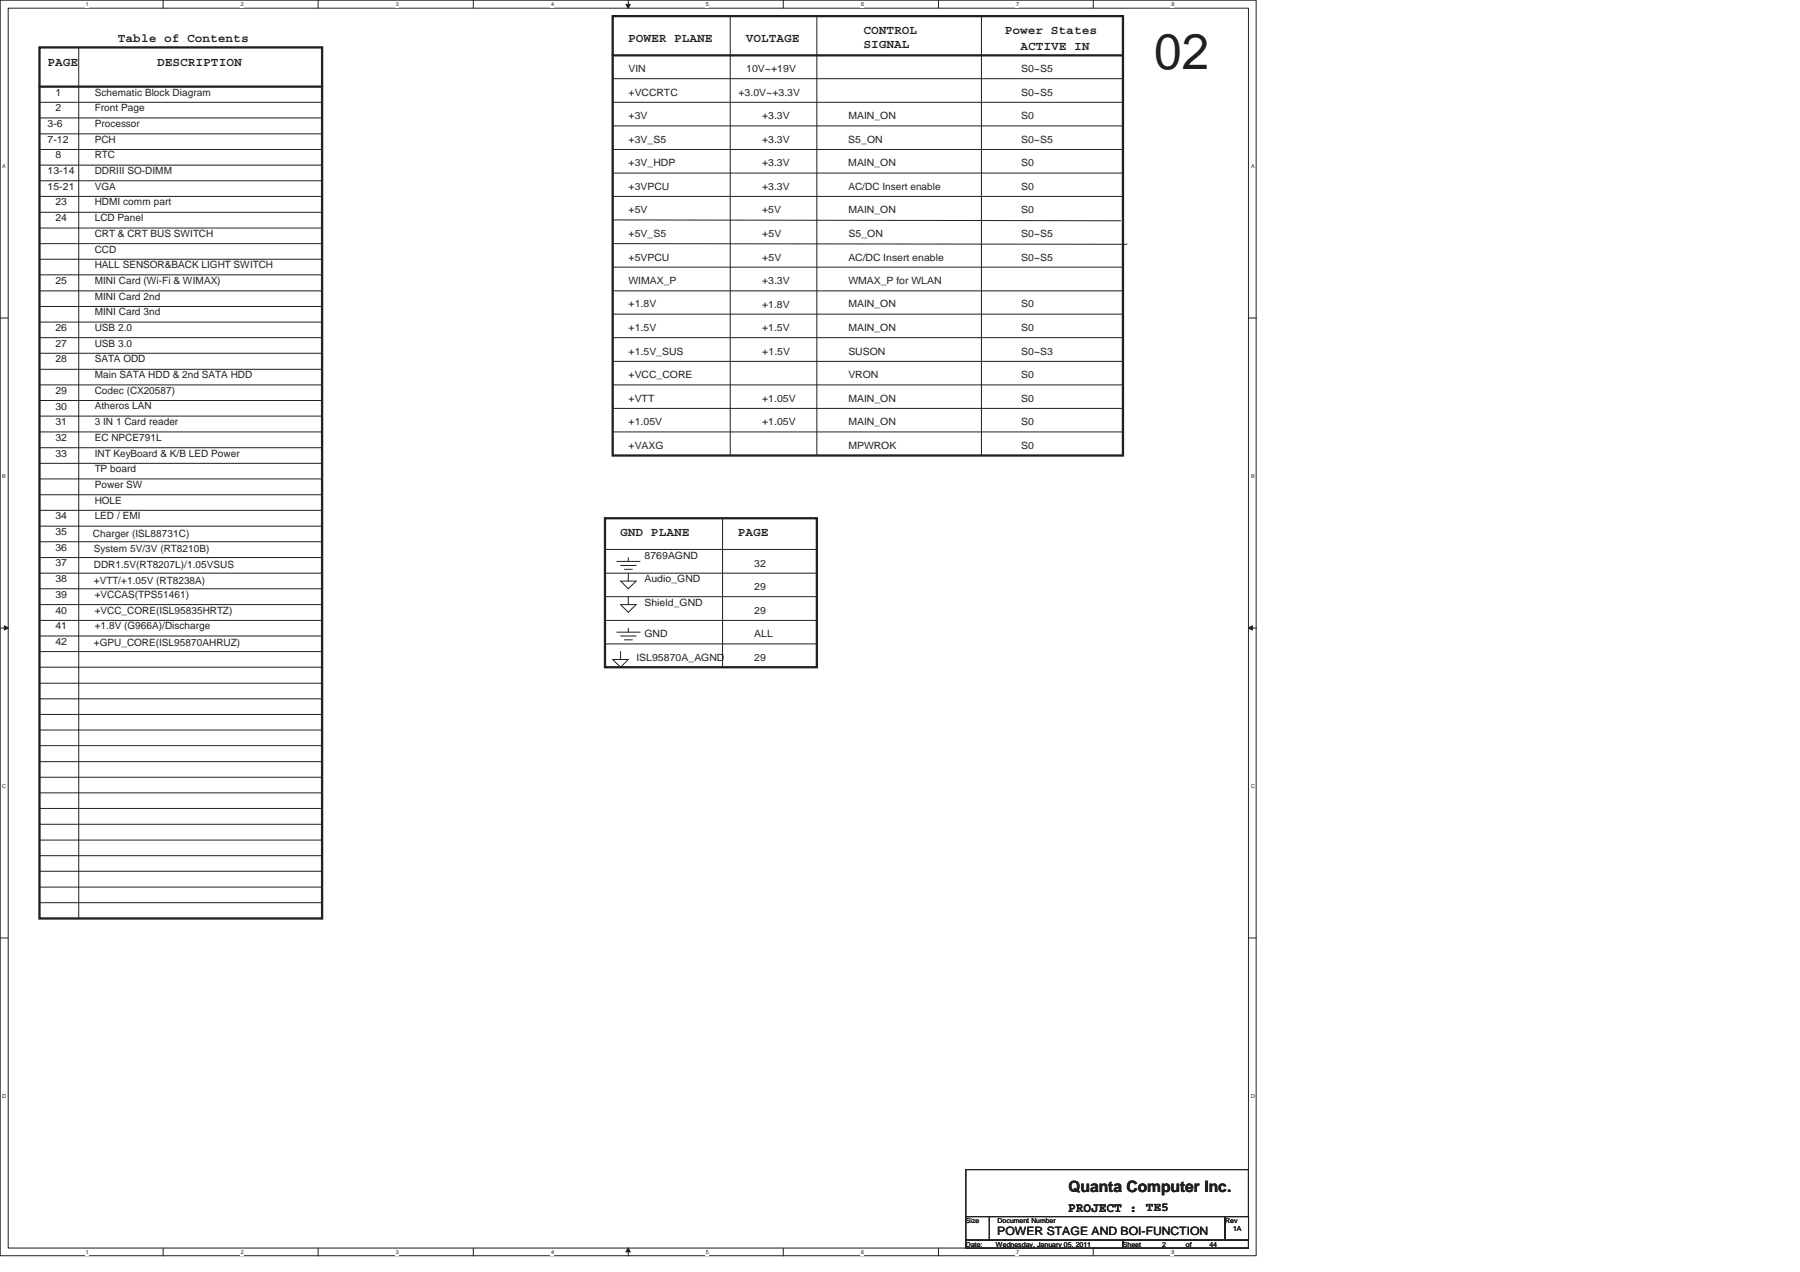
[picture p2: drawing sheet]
<svg xmlns="http://www.w3.org/2000/svg" width="297mm" height="210mm" viewBox="0 0 297 210" stroke-linecap="round" stroke-linejoin="round" font-family="sans-serif">
<path d="M0 0h207.3v207.3h-207.3zM1.4 1.4h204.6v204.6h-204.6z" fill="none" stroke="#231f20" stroke-width=".17"/>
<g fill="#fff">
<path d="M14.1 .2h.5v1h-.5z"/>
<path d="M14.1 206.2h.5v1h-.5z"/>
</g>
<path d="M26.9 0v1.4M26.9 206v1.3" fill="none" stroke="#231f20" stroke-width=".17"/>
<g fill="#fff">
<path d="M39.7 .2h.5v1h-.5z"/>
<path d="M39.7 206.2h.5v1h-.5z"/>
</g>
<path d="M52.5 0v1.4M52.5 206v1.3" fill="none" stroke="#231f20" stroke-width=".17"/>
<g fill="#fff">
<path d="M65.3 .2h.5v1h-.5z"/>
<path d="M65.3 206.2h.5v1h-.5z"/>
</g>
<path d="M78.1 0v1.4M78.1 206v1.3" fill="none" stroke="#231f20" stroke-width=".17"/>
<g fill="#fff">
<path d="M90.9 .2h.5v1h-.5z"/>
<path d="M90.9 206.2h.5v1h-.5z"/>
</g>
<path d="M103.7 0v1.4M103.7 206v1.3" fill="none" stroke="#231f20" stroke-width=".17"/>
<path d="M103.3 .7h.7l-.3 .7z" fill="#231f20"/>
<path d="M103.3 .7h.7l-.3 .7z" fill="none" stroke="#231f20" stroke-width=".17"/>
<path d="M103.7 206l.3 .7h-.7z" fill="#231f20"/>
<path d="M103.7 206l.3 .7h-.7z" fill="none" stroke="#231f20" stroke-width=".17"/>
<g fill="#fff">
<path d="M116.5 .2h.5v1h-.5z"/>
<path d="M116.5 206.2h.5v1h-.5z"/>
</g>
<path d="M129.3 0v1.4M129.3 206v1.3" fill="none" stroke="#231f20" stroke-width=".17"/>
<g fill="#fff">
<path d="M142 .2h.5v1h-.5z"/>
<path d="M142 206.2h.5v1h-.5z"/>
</g>
<path d="M154.9 0v1.4M154.9 206v1.3" fill="none" stroke="#231f20" stroke-width=".17"/>
<g fill="#fff">
<path d="M167.6 .2h.5v1h-.5z"/>
<path d="M167.6 206.2h.5v1h-.5z"/>
</g>
<path d="M180.4 0v1.4M180.4 206v1.3" fill="none" stroke="#231f20" stroke-width=".17"/>
<g fill="#fff">
<path d="M193.2 .2h.5v1h-.5z"/>
<path d="M193.2 206.2h.5v1h-.5z"/>
<path d="M.4 26.9h.5v1h-.5z"/>
<path d="M206.4 26.9h.5v1h-.5z"/>
<path d="M.4 78.1h.6v1h-.6z"/>
<path d="M206.4 78.1h.6v1h-.6z"/>
</g>
<path d="M0 52.5h1.4M206 52.5h1.4" fill="none" stroke="#231f20" stroke-width=".17"/>
<g fill="#fff">
<path d="M.4 129.2h.6v1h-.6z"/>
<path d="M206.4 129.2h.6v1h-.6z"/>
</g>
<path d="M0 103.7h1.4M206 103.7h1.4" fill="none" stroke="#231f20" stroke-width=".17"/>
<path d="M.7 103.3l.7 .4-.7 .3z" fill="#231f20"/>
<path d="M.7 103.3l.7 .4-.7 .3z" fill="none" stroke="#231f20" stroke-width=".17"/>
<path d="M206 103.7l.7-.4v.7z" fill="#231f20"/>
<path d="M206 103.7l.7-.4v.7z" fill="none" stroke="#231f20" stroke-width=".17"/>
<g fill="#fff">
<path d="M.4 180.4h.6v1h-.6z"/>
<path d="M206.4 180.4h.6v1h-.6z"/>
</g>
<g fill="none" stroke="#231f20" stroke-width=".17">
<path d="M6.5 19.5h46.7M6.5 16.9h46.7M13 7.8v143.8M101.1 13h84.2M101.1 16.9h84.2M120.5 2.7v72.5M134.8 2.7v72.5M162 2.7v72.5M6.5 32.4h46.7M6.5 35h46.7M6.5 37.6h46.7M6.5 29.8h46.7"/>
<path d="M6.5 27.3h46.7M6.5 24.7h46.7M6.5 22.1h46.7M101.1 20.8h84.2M101.1 24.7h84.2M101.1 32.4h84.2M101.1 36.3l83.8 .1M101.1 28.6h84.2M6.5 42.8h46.7M6.5 40.2h46.7M6.5 58.3h46.7M6.5 55.7h46.7"/>
<path d="M6.5 53.2h46.7M6.5 50.6h46.7M6.5 48h46.7M6.5 45.4h46.7M101.1 40.2l84.9 .1M101.1 44.1h84.2M101.1 48h84.2M101.1 51.9h84.2M101.1 55.7h84.2M101.1 59.7h84.2M6.5 73.9h46.7M6.5 71.3h46.7"/>
<path d="M6.5 63.5h46.7M6.5 66.1h46.7M6.5 68.7h46.7M6.5 61h46.7M6.5 79.1h46.7M6.5 76.5h46.7M101.1 63.5h84.2M101.1 67.4h84.2M101.1 71.3h84.2M6.5 94.6h46.7M6.5 97.2h46.7M6.5 99.8h46.7"/>
<path d="M6.5 92h46.7M6.5 89.4h46.7M6.5 86.9h46.7M6.5 84.2h46.7M6.5 81.7h46.7M99.8 90.7h35M99.8 94.6h35M99.8 98.5h35M101.8 92.7h3.8M102.4 93.3h2.6M102.4 95.9h2.6l-1.3 1.3zM102.4 99.8h2.6l-1.3 1.3z"/>
<path d="M103 94h1.4M103.7 94.6v1.3M103.7 98.5v1.3M103.7 92v.7M119.2 85.6v24.5M6.5 105h46.7M6.5 102.4h46.7M6.5 107.6h46.7M6.5 110.1h46.7M6.5 115.4h46.7M6.5 117.9h46.7M6.5 112.8h46.7"/>
<path d="M99.8 102.4h35M99.8 106.3h35M101.1 108.9h2.6l-1.3 1.2zM101.8 104.4h3.8M102.4 105h2.6M102.4 107.6v1.3M103 105.6h1.4M103.7 103.7v.7M6.5 120.5h46.7M6.5 123.1h46.7M6.5 128.3h46.7M6.5 130.9h46.7"/>
<path d="M6.5 125.7h46.7M6.5 136.1h46.7M6.5 133.5h46.7M6.5 138.7h46.7M0 154.8h1.4M6.5 143.8h46.7M6.5 141.3h46.7M6.5 146.4h46.7M6.5 149h46.7M206 154.8h1.4M159.4 193.1h46.6v7.7h-46.6zM159.4 200.8h3.9v3.9h-3.9z"/>
<path d="M159.4 204.7h25.9v1.3h-25.9zM163.3 200.8h38.8v3.9h-38.8zM185.3 204.7h20.7v1.3h-20.7zM202.1 200.8h3.9v3.9h-3.9z"/>
</g>
<path d="M6.5 7.8h46.7v143.8h-46.7zM6.5 14.3h46.7M101.1 2.7h84.2v72.5h-84.2zM101.1 9.1h84.2M99.8 85.6h35v24.5h-35z" fill="none" stroke="#231f20" stroke-width=".38"/>
<text font-size="8.3" fill="#231f20" x="190.5" y="11.3">02</text>
<text font-size="2.6" fill="#231f20" x="176.3" y="196.7">Quanta Computer Inc.</text>
<text font-size="2.2" fill="#231f20" x="176.2" y="200.1">PROJECT : TE5</text>
<g font-size="2" fill="#231f20">
<text x="142.5" y="5.6">CONTROL</text>
<text x="165.8" y="5.6">Power States</text>
<text x="7.8" y="10.8">PAGE</text>
<text x="19.5" y="6.9">Table of Contents</text>
<text x="25.9" y="10.8">DESCRIPTION</text>
<text x="103.6" y="6.9">POWER PLANE</text>
<text x="123.1" y="6.9">VOLTAGE</text>
<text x="142.5" y="7.9">SIGNAL</text>
<text x="168.4" y="8.2">ACTIVE IN</text>
<text x="102.4" y="88.6">GND PLANE</text>
<text x="121.8" y="88.6">PAGE</text>
</g>
<text font-size="1.9" fill="#231f20" x="164.6" y="203.8">POWER STAGE AND BOI-FUNCTION</text>
<g font-size="1.7" fill="#231f20">
<text x="103.7" y="11.9">VIN</text>
<text x="123.1" y="11.9">10V~+19V</text>
<text x="168.5" y="11.9">S0~S5</text>
<text x="9.1" y="15.8">1</text>
<text x="15.6" y="15.8">Schematic Block Diagram</text>
<text x="103.7" y="15.8">+VCCRTC</text>
<text x="121.9" y="15.8">+3.0V~+3.3V</text>
<text x="168.5" y="15.8">S0~S5</text>
<text x="7.8" y="21">3-6</text>
<text x="7.8" y="23.6">7-12</text>
<text x="9.1" y="18.4">2</text>
<text x="15.6" y="23.6">PCH</text>
<text x="15.6" y="18.4">Front Page</text>
<text x="15.6" y="20.9">Processor</text>
<text x="103.7" y="19.7">+3V</text>
<text x="103.7" y="23.6">+3V_S5</text>
<text x="125.8" y="19.7">+3.3V</text>
<text x="125.8" y="23.6">+3.3V</text>
<text x="140" y="23.6">S5_ON</text>
<text x="140" y="19.7">MAIN_ON</text>
<text x="168.5" y="19.7">S0</text>
<text x="168.5" y="23.6">S0~S5</text>
<text x="7.8" y="28.7">13-14</text>
<text x="9.1" y="26.2">8</text>
<text x="15.6" y="28.7">DDRIII SO-DIMM</text>
<text x="15.6" y="26.2">RTC</text>
<text x="103.7" y="27.4">+3V_HDP</text>
<text x="125.8" y="27.4">+3.3V</text>
<text x="140" y="27.4">MAIN_ON</text>
<text x="168.5" y="27.4">S0</text>
<text x="7.8" y="31.3">15-21</text>
<text x="9.1" y="33.9">23</text>
<text x="15.6" y="31.3">VGA</text>
<text x="15.6" y="33.9">HDMI comm part</text>
<text x="103.7" y="31.3">+3VPCU</text>
<text x="103.7" y="35.2">+5V</text>
<text x="125.8" y="35.2">+5V</text>
<text x="125.8" y="31.3">+3.3V</text>
<text x="140" y="31.3">AC/DC Insert enable</text>
<text x="140" y="35.2">MAIN_ON</text>
<text x="168.5" y="31.3">S0</text>
<text x="168.5" y="35.2">S0</text>
<text x="9.1" y="36.5">24</text>
<text x="15.6" y="36.5">LCD Panel</text>
<text x="15.6" y="39.1">CRT &amp; CRT BUS SWITCH</text>
<text x="15.6" y="41.7">CCD</text>
<text x="103.7" y="39.1">+5V_S5</text>
<text x="125.8" y="39.1">+5V</text>
<text x="140" y="39.1">S5_ON</text>
<text x="168.5" y="39.1">S0~S5</text>
<text x="9.1" y="46.9">25</text>
<text x="15.6" y="46.9">MINI Card (Wi-Fi &amp; WIMAX)</text>
<text x="15.6" y="44.3">HALL SENSOR&amp;BACK LIGHT SWITCH</text>
<text x="103.7" y="46.9">WIMAX_P</text>
<text x="103.7" y="43">+5VPCU</text>
<text x="125.8" y="46.9">+3.3V</text>
<text x="125.8" y="43">+5V</text>
<text x="140" y="43">AC/DC Insert enable</text>
<text x="140" y="46.9">WMAX_P for WLAN</text>
<text x="168.5" y="43">S0~S5</text>
<text x="15.6" y="49.5">MINI Card 2nd</text>
<text x="15.6" y="52.1">MINI Card 3nd</text>
<text x="103.7" y="50.8">+1.8V</text>
<text x="125.8" y="50.8">+1.8V</text>
<text x="140" y="50.8">MAIN_ON</text>
<text x="168.5" y="50.8">S0</text>
<text x="9.1" y="59.8">28</text>
<text x="9.1" y="54.6">26</text>
<text x="9.1" y="57.2">27</text>
<text x="15.6" y="59.8">SATA ODD</text>
<text x="15.6" y="54.6">USB 2.0</text>
<text x="15.6" y="57.2">USB 3.0</text>
<text x="103.7" y="58.5">+1.5V_SUS</text>
<text x="103.7" y="54.6">+1.5V</text>
<text x="125.8" y="54.7">+1.5V</text>
<text x="125.8" y="58.5">+1.5V</text>
<text x="140" y="54.6">MAIN_ON</text>
<text x="140" y="58.5">SUSON</text>
<text x="168.5" y="54.6">S0</text>
<text x="168.5" y="58.5">S0~S3</text>
<text x="9.1" y="65">29</text>
<text x="15.6" y="62.4">Main SATA HDD &amp; 2nd SATA HDD</text>
<text x="15.6" y="65">Codec (CX20587)</text>
<text x="103.7" y="62.4">+VCC_CORE</text>
<text x="140" y="62.4">VRON</text>
<text x="168.5" y="62.4">S0</text>
<text x="9.1" y="70.2">31</text>
<text x="9.1" y="67.6">30</text>
<text x="15.6" y="70.2">3 IN 1 Card reader</text>
<text x="15.6" y="67.6">Atheros LAN</text>
<text x="103.7" y="70.2">+1.05V</text>
<text x="103.7" y="66.3">+VTT</text>
<text x="125.8" y="70.2">+1.05V</text>
<text x="125.8" y="66.3">+1.05V</text>
<text x="140" y="66.3">MAIN_ON</text>
<text x="140" y="70.2">MAIN_ON</text>
<text x="168.5" y="66.3">S0</text>
<text x="168.5" y="70.2">S0</text>
<text x="9.1" y="75.4">33</text>
<text x="9.1" y="72.8">32</text>
<text x="15.6" y="75.4">INT KeyBoard &amp; K/B LED Power</text>
<text x="15.6" y="78">TP board</text>
<text x="15.6" y="72.8">EC NPCE791L</text>
<text x="103.7" y="74.1">+VAXG</text>
<text x="140" y="74.1">MPWROK</text>
<text x="168.5" y="74.1">S0</text>
<text x="15.6" y="80.5">Power SW</text>
<text x="15.6" y="83.2">HOLE</text>
<text x="9.1" y="85.7">34</text>
<text x="9.1" y="88.3">35</text>
<text x="15.3" y="88.6">Charger (ISL88731C)</text>
<text x="15.6" y="85.7">LED / EMI</text>
<text x="9.1" y="93.5">37</text>
<text x="9.1" y="90.9">36</text>
<text x="15.5" y="93.8">DDR1.5V(RT8207L)/1.05VSUS</text>
<text x="15.5" y="91.2">System 5V/3V (RT8210B)</text>
<text x="106.3" y="92.2">8769AGND</text>
<text x="124.5" y="93.5">32</text>
<text x="9.1" y="96.1">38</text>
<text x="9.1" y="98.7">39</text>
<text x="9.1" y="101.3">40</text>
<text x="15.5" y="96.3">+VTT/+1.05V (RT8238A)</text>
<text x="15.6" y="98.7">+VCCAS(TPS51461)</text>
<text x="15.6" y="101.3">+VCC_CORE(ISL95835HRTZ)</text>
<text x="106.3" y="96.1">Audio_GND</text>
<text x="106.3" y="100">Shield_GND</text>
<text x="124.5" y="97.4">29</text>
<text x="124.5" y="101.3">29</text>
<text x="9.1" y="103.9">41</text>
<text x="9.1" y="106.5">42</text>
<text x="15.5" y="106.7">+GPU_CORE(ISL95870AHRUZ)</text>
<text x="15.6" y="103.9">+1.8V (G966A)/Discharge</text>
<text x="106.3" y="105.2">GND</text>
<text x="124.5" y="105.2">ALL</text>
<text x="105" y="109">ISL95870A_AGND</text>
<text x="124.5" y="109">29</text>
</g>
<g font-size="1.1" fill="#231f20">
<text x="159.4" y="201.9">Size</text>
<text x="164.6" y="201.9">Document Number</text>
<text x="202.2" y="201.9">Rev</text>
<text x="203.5" y="203.2">1A</text>
<text x="159.4" y="205.8">Date:</text>
<text x="164.3" y="205.8">Wednesday, January 05, 2011</text>
<text x="185.3" y="205.8">Sheet</text>
<text x="191.8" y="205.8">2</text>
<text x="195.7" y="205.8">of</text>
<text x="199.6" y="205.8">44</text>
</g>
<g font-size=".9" fill="#231f20">
<text x="14.1" y="1">1</text>
<text x="39.7" y="1">2</text>
<text x="65.3" y="1">3</text>
<text x="90.9" y="1">4</text>
<text x="116.5" y="1">5</text>
<text x="142.1" y="1">6</text>
<text x="167.7" y="1">7</text>
<text x="193.3" y="1">8</text>
<text x=".4" y="27.7">A</text>
<text x="206.5" y="27.7">A</text>
<text x=".4" y="78.8">B</text>
<text x="206.5" y="78.8">B</text>
<text x=".4" y="130">C</text>
<text x="206.5" y="130">C</text>
<text x=".4" y="181.2">D</text>
<text x="206.5" y="181.2">D</text>
<text x="14.1" y="207">1</text>
<text x="39.7" y="207">2</text>
<text x="65.3" y="207">3</text>
<text x="90.9" y="207">4</text>
<text x="116.5" y="207">5</text>
<text x="142.1" y="207">6</text>
<text x="167.7" y="207">7</text>
<text x="193.3" y="207">8</text>
</g>
</svg>
